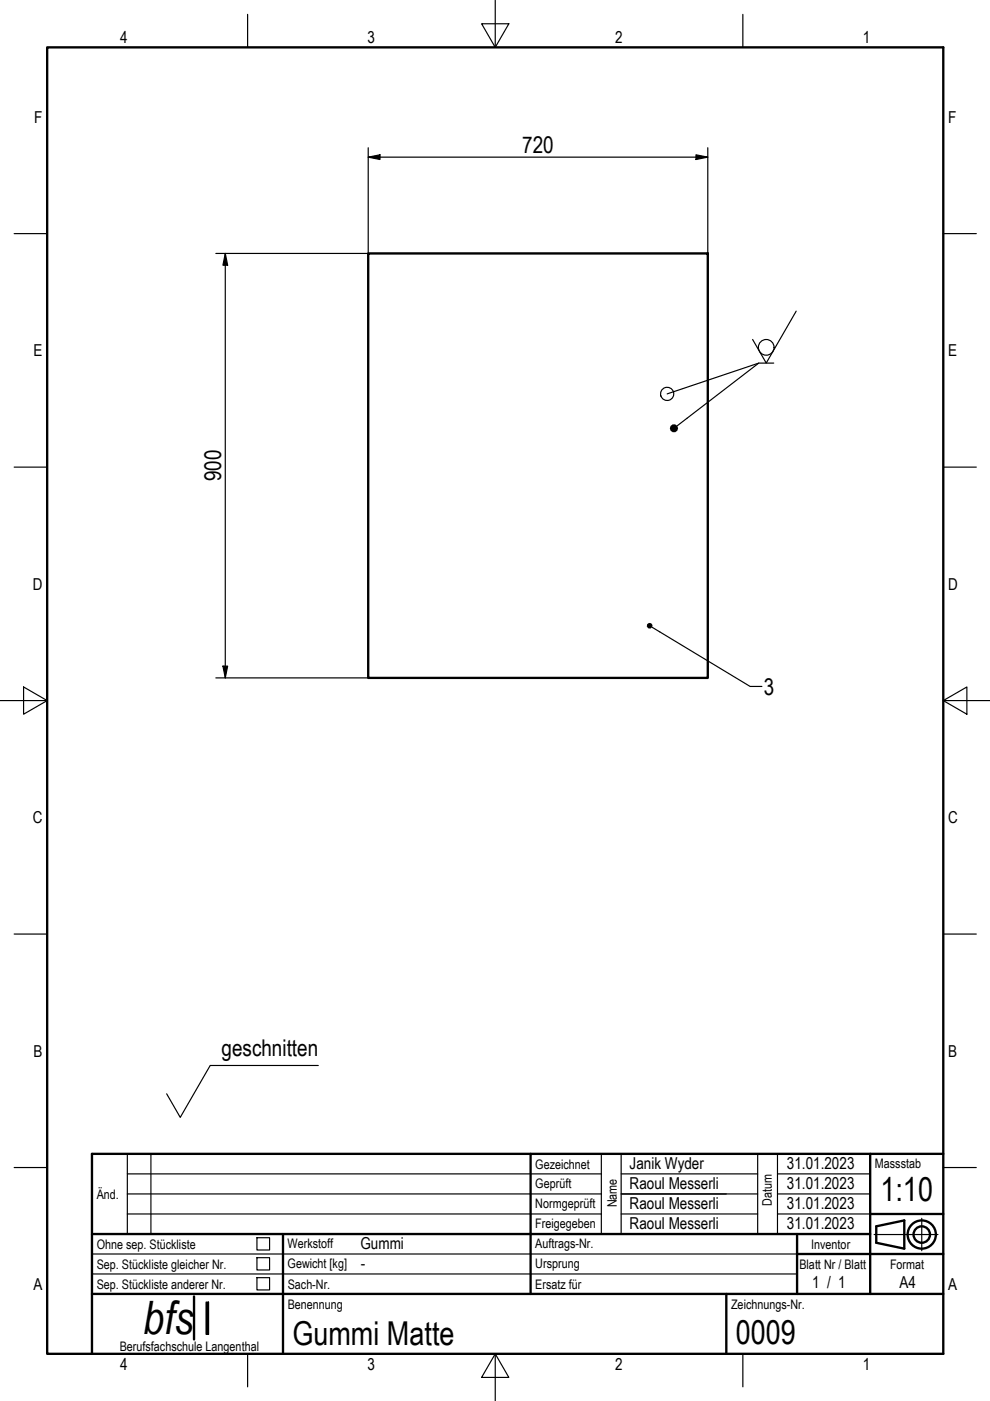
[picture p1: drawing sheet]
<svg xmlns="http://www.w3.org/2000/svg" width="210mm" height="297mm" viewBox="0 0 210 297" stroke-linecap="round" stroke-linejoin="round" font-family="sans-serif">
<!-- layer: Sichtbar -->
<path d="M78.1 53.7h72v90h-72z" fill="none" stroke="#000" stroke-width=".5"/>
<!-- layer: Schraffur -->
<path d="M43.7 276.1h.5v6.8h-.5z" fill-rule="evenodd" fill="#000"/>
<!-- layer: Text-2.5 -->
<g fill="none" stroke="#000" stroke-width=".25">
<path d="M52.5 3v7M102.1 5h5.8l-2.9 5zM105 0v10M157.5 3v7M3 49.5h7M200 49.5h7M3 99h7M200 99h7M0 148.5h10M5 145.6l5 2.9-5 2.9zM200 148.5l5-2.9v5.8zM200 148.5h10"/>
<path d="M3 198h7M200 198h7M3 247.5h7M27 244.6v17M164.8 257.4h19.7M164.8 253.1h19.7M164.8 248.9h19.7M200 247.5h7M19.5 270.1h40.5M19.5 265.9h40.5M54.5 270.9h2.7v2.6h-2.7zM54.5 262.4h2.7v2.6h-2.7z"/>
<path d="M54.5 266.7h2.7v2.6h-2.7zM112.5 270.1h56.5M52.5 287v7M105 287l2.9 5h-5.8zM105 287v10M157.5 287v7"/>
</g>
<!-- layer: Text-5 -->
<g fill="none" stroke="#000" stroke-width=".5">
<path d="M10 10h190v277h-190zM112.5 244.6v29.7M184.5 244.6v29.7M184.5 257.4h15.5M200 244.6h-180.5v42.4M19.5 261.6h165M19.5 274.3h180.5M60 261.6v25.4M154 274.3v12.7M169 265.9h31M185.8 260l5.9-1.2v5.9l-5.9-1.2z"/>
<circle cx="195.4" cy="261.7" r="2.99"/>
<circle cx="195.4" cy="261.7" r="1.74"/>
</g>
<!-- layer: Skizziergeometrie -->
<g fill="none" stroke="#000" stroke-width=".25">
<path d="M27 257.4h100.5M27 253.1h100.5M27 248.9h100.5M127.5 244.6v17M131.7 257.4h28.9M131.7 253.1h28.9M131.7 248.9h28.9M131.7 244.6v17M160.6 244.6v17M164.8 244.6v17M43.7 276.1h.5v6.8h-.5zM60 265.9h109"/>
<path d="M169 261.6v12.7"/>
</g>
<path d="M41.1 274.9v9.1M169 261.6v12.7" fill="none" stroke="#000" stroke-width=".5"/>
<!-- layer: Text-5 -->
<path d="M32 244.6v17M195.4 258.3v6.9M60 270.1h52.5M185.3 261.7h13.6" fill="none" stroke="#000" stroke-width=".25"/>
<path d="M78.1 33.3l2.5-.5v1zM78.1 31.3v22.4h-32.3M78.1 33.3h72M147.6 32.8l2.5 .5-2.5 .5zM150.1 31.3v22.4M47.8 53.7l.5 2.5h-1zM47.8 53.7v90M138.3 133l20.7 12.5h2.5M45.8 143.7h32.3M47.3 141.2h1l-.5 2.5z" fill="none" stroke="#000" stroke-width=".25"/>
<g fill="#000">
<path d="M78.1 33.3l2.5-.5v1z" fill-rule="evenodd"/>
<path d="M147.6 32.8l2.5 .5-2.5 .5z" fill-rule="evenodd"/>
<path d="M47.8 53.7l.5 2.5h-1z" fill-rule="evenodd"/>
<path d="M47.3 141.2h1l-.5 2.5z" fill-rule="evenodd"/>
<circle cx="137.7" cy="132.7" r=".63"/>
</g>
<!-- layer: Symbol -->
<g fill="none" stroke="#000" stroke-width=".25">
<path d="M160.9 77l-19.4 6.5M164 77h-3.1l-17.3 13.3M168.8 66l-6.3 11-2.9-5M67.5 225.9h-22.9l-6.4 11-2.9-5"/>
<circle cx="162.5" cy="73.6" r="1.66"/>
<circle cx="141.5" cy="83.5" r="1.4"/>
</g>
<circle cx="142.9" cy="90.8" r=".88" fill="#000"/>
<text font-size="9.8" x="30.4" y="282.8">bfs</text>
<g font-size="7">
<text x="186.7" y="254.6">1:10</text>
<text x="62" y="285.1">Gummi Matte</text>
<text x="156" y="285">0009</text>
</g>
<g font-size="4.9">
<text x="110.7" y="32.5">720</text>
<text x="46.9" y="102.1" transform="rotate(-90 46.9 102.1)">900</text>
<text x="161.9" y="147.3">3</text>
<text x="47" y="223.8">geschnitten</text>
</g>
<g font-size="3.5">
<text x="25.5" y="9">4</text>
<text x="78" y="9">3</text>
<text x="130.5" y="9">2</text>
<text x="183" y="9">1</text>
<text x="7.2" y="26">F</text>
<text x="201" y="26">F</text>
<text x="7.1" y="75.5">E</text>
<text x="201" y="75.5">E</text>
<text x="6.9" y="125">D</text>
<text x="201" y="125">D</text>
<text x="6.9" y="174.6">C</text>
<text x="201" y="174.6">C</text>
<text x="7.1" y="224">B</text>
<text x="201" y="224">B</text>
<text x="133.5" y="247.9">Janik Wyder</text>
<text x="166.8" y="247.9">31.01.2023</text>
<text x="133.5" y="252.1">Raoul Messerli</text>
<text x="133.5" y="256.4">Raoul Messerli</text>
<text x="166.8" y="252.1">31.01.2023</text>
<text x="166.8" y="256.4">31.01.2023</text>
<text x="133.5" y="260.6">Raoul Messerli</text>
<text x="166.8" y="260.6">31.01.2023</text>
<text x="76.4" y="264.9">Gummi</text>
<text x="76.5" y="269.1">-</text>
<text x="7.1" y="273.5">A</text>
<text x="172.2" y="273.1">1 / 1</text>
<text x="190.7" y="273.2">A4</text>
<text x="201" y="273.5">A</text>
<text x="25.5" y="290.5">4</text>
<text x="78" y="290.5">3</text>
<text x="130.5" y="290.5">2</text>
<text x="183" y="290.5">1</text>
</g>
<g font-size="2.8">
<text x="113.5" y="247.9">Gezeichnet</text>
<text x="113.5" y="251.9">Geprüft</text>
<text x="185.5" y="247.7">Massstab</text>
<text x="20.5" y="254.1">Änd.</text>
<text x="113.5" y="256.1">Normgeprüft</text>
<text x="130.8" y="256" transform="rotate(-90 130.8 256)">Name</text>
<text x="163.6" y="255.6" transform="rotate(-90 163.6 255.6)">Datum</text>
<text x="113.5" y="260.3">Freigegeben</text>
<text x="20.5" y="269">Sep. Stückliste gleicher Nr.</text>
<text x="20.5" y="264.8">Ohne sep. Stückliste</text>
<text x="61" y="268.9">Gewicht [kg]</text>
<text x="61" y="264.7">Werkstoff</text>
<text x="113.5" y="268.8">Ursprung</text>
<text x="113.5" y="264.6">Auftrags-Nr.</text>
<text x="169.5" y="269">Blatt Nr / Blatt</text>
<text x="172" y="264.7">Inventor</text>
<text x="188.7" y="269">Format</text>
<text x="20.5" y="273.2">Sep. Stückliste anderer Nr.</text>
<text x="61" y="273.3">Sach-Nr.</text>
<text x="113.5" y="273.3">Ersatz für</text>
<text x="61" y="277.4">Benennung</text>
<text x="155" y="277.4">Zeichnungs-Nr.</text>
<text x="25.4" y="286.4">Berufsfachschule Langenthal</text>
</g>
</svg>
